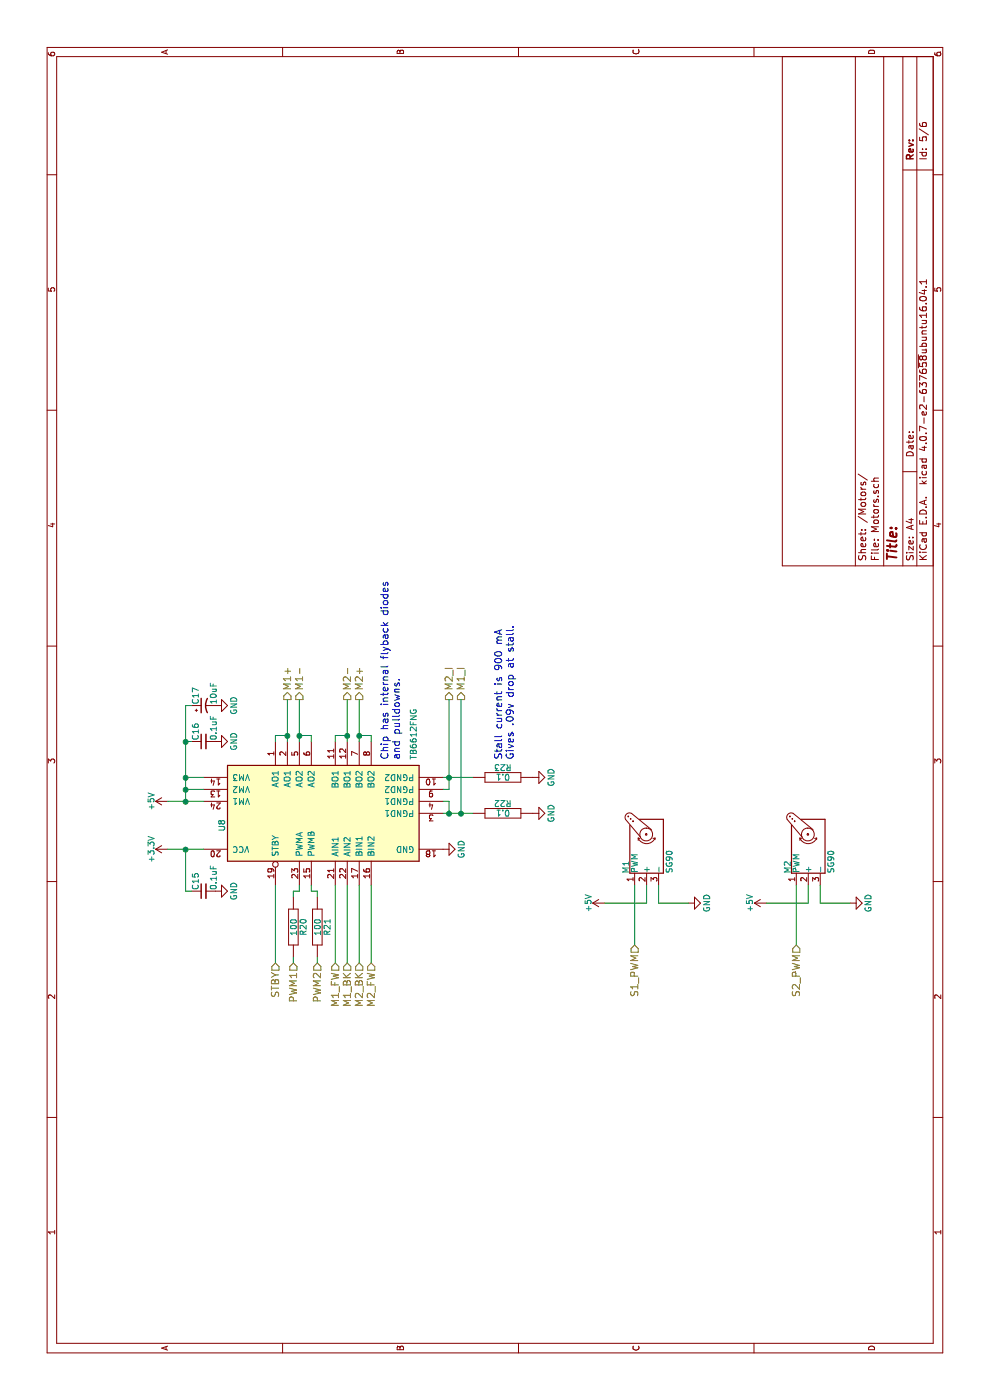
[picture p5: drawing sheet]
EESchema Schematic File Version 2
LIBS:pspice
LIBS:power
LIBS:Video
LIBS:Valve
LIBS:Triac_Thyristor
LIBS:Transistor_IGBT
LIBS:Transistor_FET
LIBS:Transistor_BJT
LIBS:Transistor_Array
LIBS:Transformer
LIBS:Timer_RTC
LIBS:Timer
LIBS:Switch
LIBS:Sensor_Voltage
LIBS:Sensor_Touch
LIBS:Sensor_Temperature
LIBS:Sensor_Proximity
LIBS:Sensor_Pressure
LIBS:Sensor_Optical
LIBS:Sensor_MultiFunction
LIBS:Sensor_Motion
LIBS:Sensor_Magnetic
LIBS:Sensor_Humidity
LIBS:Sensor_Gas
LIBS:Sensor_Current
LIBS:Sensor_Audio
LIBS:Sensor
LIBS:Relay_SolidState
LIBS:Relay
LIBS:Regulator_Switching
LIBS:Regulator_SwitchedCapacitor
LIBS:Regulator_Linear
LIBS:Regulator_Current
LIBS:Regulator_Controller
LIBS:Reference_Voltage
LIBS:Reference_Current
LIBS:RF_ZigBee
LIBS:RF_WiFi
LIBS:RF_RFID
LIBS:RF_Module
LIBS:RF_Mixer
LIBS:RF_GPS
LIBS:RF_Bluetooth
LIBS:RF_AM_FM
LIBS:RF
LIBS:Power_Supervisor
LIBS:Power_Protection
LIBS:Power_Management
LIBS:Potentiometer_Digital
LIBS:Oscillator
LIBS:Motor
LIBS:Memory_UniqueID
LIBS:Memory_ROM
LIBS:Memory_RAM
LIBS:Memory_NVRAM
LIBS:Memory_Flash
LIBS:Memory_EEPROM
LIBS:Memory_Controller
LIBS:Mechanical
LIBS:MCU_Texas_MSP430
LIBS:MCU_Texas
LIBS:MCU_SiliconLabs
LIBS:MCU_SiFive
LIBS:MCU_ST_STM8
LIBS:MCU_ST_STM32
LIBS:MCU_Parallax
LIBS:MCU_NXP_S08
LIBS:MCU_NXP_LPC
LIBS:MCU_NXP_Kinetis
LIBS:MCU_NXP_HC11
LIBS:MCU_Module
LIBS:MCU_Microchip_SAML
LIBS:MCU_Microchip_SAME
LIBS:MCU_Microchip_PIC32
LIBS:MCU_Microchip_PIC24
LIBS:MCU_Microchip_PIC18
LIBS:MCU_Microchip_PIC16
LIBS:MCU_Microchip_PIC12
LIBS:MCU_Microchip_PIC10
LIBS:MCU_Intel
LIBS:MCU_Infineon
LIBS:MCU_Cypress
LIBS:MCU_Atmel_AVR
LIBS:MCU_Atmel_ATTINY
LIBS:MCU_Atmel_ATMEGA
LIBS:MCU_Atmel_8051
LIBS:MCU_AnalogDevices
LIBS:Logic_TTL_IEEE
LIBS:Logic_Programmable
LIBS:Logic_LevelTranslator
LIBS:Logic_CMOS_IEEE
LIBS:Logic_CMOS_4000
LIBS:Logic_74xx
LIBS:Logic_74xgxx
LIBS:LED
LIBS:Jumper
LIBS:Isolator_Analog
LIBS:Isolator
LIBS:Interface_USB
LIBS:Interface_UART
LIBS:Interface_Telecom
LIBS:Interface_Optical
LIBS:Interface_LineDriver
LIBS:Interface_HID
LIBS:Interface_Expansion
LIBS:Interface_Ethernet
LIBS:Interface_CurrentLoop
LIBS:Interface_CAN_LIN
LIBS:Interface
LIBS:Graphic
LIBS:FPGA_Xilinx_Virtex7
LIBS:FPGA_Xilinx_Virtex6
LIBS:FPGA_Xilinx_Virtex5
LIBS:FPGA_Xilinx_Spartan6
LIBS:FPGA_Xilinx_Kintex7
LIBS:FPGA_Xilinx_Artix7
LIBS:FPGA_Xilinx
LIBS:FPGA_Actel
LIBS:Driver_Relay
LIBS:Driver_Motor
LIBS:Driver_LED
LIBS:Driver_FET
LIBS:Driver_Display
LIBS:Display_Graphic
LIBS:Display_Character
LIBS:Diode_Laser
LIBS:Diode_Bridge
LIBS:Diode
LIBS:Device
LIBS:DSP_Texas
LIBS:DSP_Microchip_DSPIC33
LIBS:DSP_Freescale
LIBS:Converter_DCDC
LIBS:Connector_Specialized
LIBS:Connector_Generic_Shielded
LIBS:Connector_Generic
LIBS:Comparator
LIBS:CPU
LIBS:CPLD_Xilinx
LIBS:CPLD_Altera
LIBS:Battery_Management
LIBS:Audio
LIBS:Analog_Switch
LIBS:Analog_DAC
LIBS:Analog_ADC
LIBS:Analog
LIBS:Amplifier_Video
LIBS:Amplifier_Operational
LIBS:Amplifier_Instrumentation
LIBS:Amplifier_Difference
LIBS:Amplifier_Current
LIBS:Amplifier_Buffer
LIBS:Amplifier_Audio
LIBS:Control_Board
LIBS:Control_Board-cache
EELAYER 25 0
EELAYER END
$Descr A4 11693 8268
encoding utf-8
Sheet 5 6
Title ""
Date ""
Rev ""
Comp ""
Comment1 ""
Comment2 ""
Comment3 ""
Comment4 ""
$EndDescr
$Comp
L TB6612FNG U8
U 1 1
P 4900 2700
F 0 "U8" H 4750 3550 50  0000 L CNN
F 1 "TB6612FNG" H 5350 1950 50  0000 L CNN
F 2 "Housings_SSOP:SSOP-24_5.3x8.2mm_Pitch0.65mm" H 5350 3300 50  0001 C CNN
F 3 "" H 5350 3300 50  0001 C CNN
	1    4900 2700
	1    0    0    -1  
$EndComp
$Comp
L +3.3V #PWR060
U 1 1
P 4600 1400
F 0 "#PWR060" H 4600 1250 50  0001 C CNN
F 1 "+3.3V" H 4600 1540 50  0000 C CNN
F 2 "" H 4600 1400 50  0001 C CNN
F 3 "" H 4600 1400 50  0001 C CNN
	1    4600 1400
	1    0    0    -1  
$EndComp
$Comp
L +5V #PWR061
U 1 1
P 5000 1400
F 0 "#PWR061" H 5000 1250 50  0001 C CNN
F 1 "+5V" H 5000 1540 50  0000 C CNN
F 2 "" H 5000 1400 50  0001 C CNN
F 3 "" H 5000 1400 50  0001 C CNN
	1    5000 1400
	1    0    0    -1  
$EndComp
$Comp
L R R22
U 1 1
P 4900 4200
F 0 "R22" V 4980 4200 50  0000 C CNN
F 1 "0.1" V 4900 4200 50  0000 C CNN
F 2 "Resistors_SMD:R_0603_HandSoldering" H 4900 4200 50  0001 C CNN
F 3 "" H 4900 4200 50  0001 C CNN
	1    4900 4200
	1    0    0    -1  
$EndComp
$Comp
L R R23
U 1 1
P 5200 4200
F 0 "R23" V 5280 4200 50  0000 C CNN
F 1 "0.1" V 5200 4200 50  0000 C CNN
F 2 "Resistors_SMD:R_0603_HandSoldering" H 5200 4200 50  0001 C CNN
F 3 "" H 5200 4200 50  0001 C CNN
	1    5200 4200
	1    0    0    -1  
$EndComp
$Comp
L GND #PWR062
U 1 1
P 4900 4450
F 0 "#PWR062" H 4900 4200 50  0001 C CNN
F 1 "GND" H 4900 4300 50  0000 C CNN
F 2 "" H 4900 4450 50  0001 C CNN
F 3 "" H 4900 4450 50  0001 C CNN
	1    4900 4450
	1    0    0    -1  
$EndComp
$Comp
L GND #PWR063
U 1 1
P 5200 4450
F 0 "#PWR063" H 5200 4200 50  0001 C CNN
F 1 "GND" H 5200 4300 50  0000 C CNN
F 2 "" H 5200 4450 50  0001 C CNN
F 3 "" H 5200 4450 50  0001 C CNN
	1    5200 4450
	1    0    0    -1  
$EndComp
$Comp
L GND #PWR064
U 1 1
P 4600 3700
F 0 "#PWR064" H 4600 3450 50  0001 C CNN
F 1 "GND" H 4600 3550 50  0000 C CNN
F 2 "" H 4600 3700 50  0001 C CNN
F 3 "" H 4600 3700 50  0001 C CNN
	1    4600 3700
	1    0    0    -1  
$EndComp
$Comp
L C_Small C16
U 1 1
P 5500 1700
F 0 "C16" H 5510 1770 50  0000 L CNN
F 1 "0.1uF" H 5510 1620 50  0000 L CNN
F 2 "Capacitors_SMD:C_0603_HandSoldering" H 5500 1700 50  0001 C CNN
F 3 "" H 5500 1700 50  0001 C CNN
	1    5500 1700
	1    0    0    -1  
$EndComp
$Comp
L CP1_Small C17
U 1 1
P 5800 1700
F 0 "C17" H 5810 1770 50  0000 L CNN
F 1 "10uF" H 5810 1620 50  0000 L CNN
F 2 "Capacitors_SMD:CP_Elec_4x4.5" H 5800 1700 50  0001 C CNN
F 3 "" H 5800 1700 50  0001 C CNN
	1    5800 1700
	1    0    0    -1  
$EndComp
$Comp
L C_Small C15
U 1 1
P 4250 1700
F 0 "C15" H 4260 1770 50  0000 L CNN
F 1 "0.1uF" H 4260 1620 50  0000 L CNN
F 2 "Capacitors_SMD:C_0603_HandSoldering" H 4250 1700 50  0001 C CNN
F 3 "" H 4250 1700 50  0001 C CNN
	1    4250 1700
	1    0    0    -1  
$EndComp
$Comp
L GND #PWR065
U 1 1
P 5500 1800
F 0 "#PWR065" H 5500 1550 50  0001 C CNN
F 1 "GND" H 5500 1650 50  0000 C CNN
F 2 "" H 5500 1800 50  0001 C CNN
F 3 "" H 5500 1800 50  0001 C CNN
	1    5500 1800
	1    0    0    -1  
$EndComp
$Comp
L GND #PWR066
U 1 1
P 5800 1800
F 0 "#PWR066" H 5800 1550 50  0001 C CNN
F 1 "GND" H 5800 1650 50  0000 C CNN
F 2 "" H 5800 1800 50  0001 C CNN
F 3 "" H 5800 1800 50  0001 C CNN
	1    5800 1800
	1    0    0    -1  
$EndComp
$Comp
L GND #PWR067
U 1 1
P 4250 1800
F 0 "#PWR067" H 4250 1550 50  0001 C CNN
F 1 "GND" H 4250 1650 50  0000 C CNN
F 2 "" H 4250 1800 50  0001 C CNN
F 3 "" H 4250 1800 50  0001 C CNN
	1    4250 1800
	1    0    0    -1  
$EndComp
Text Notes 5350 3350 0    60   ~ 0
Chip has internal flyback diodes\nand pulldowns.
$Comp
L Motor_Servo M1
U 1 1
P 4600 5400
F 0 "M1" H 4400 5575 50  0000 L CNN
F 1 "SG90" H 4400 5240 50  0000 L TNN
F 2 "Pin_Headers:Pin_Header_Straight_1x03_Pitch2.54mm" H 4600 5210 50  0001 C CNN
F 3 "" H 4600 5210 50  0001 C CNN
	1    4600 5400
	1    0    0    -1  
$EndComp
$Comp
L GND #PWR068
U 1 1
P 4150 5750
F 0 "#PWR068" H 4150 5500 50  0001 C CNN
F 1 "GND" H 4150 5600 50  0000 C CNN
F 2 "" H 4150 5750 50  0001 C CNN
F 3 "" H 4150 5750 50  0001 C CNN
	1    4150 5750
	1    0    0    -1  
$EndComp
$Comp
L +5V #PWR069
U 1 1
P 4150 5050
F 0 "#PWR069" H 4150 4900 50  0001 C CNN
F 1 "+5V" H 4150 5190 50  0000 C CNN
F 2 "" H 4150 5050 50  0001 C CNN
F 3 "" H 4150 5050 50  0001 C CNN
	1    4150 5050
	1    0    0    -1  
$EndComp
Text HLabel 5850 3850 2    60   Output ~ 0
M1_I
Text HLabel 5850 3750 2    60   Output ~ 0
M2_I
Text HLabel 3800 5300 0    60   Input ~ 0
S1_PWM
$Comp
L Motor_Servo M2
U 1 1
P 4600 6750
F 0 "M2" H 4400 6925 50  0000 L CNN
F 1 "SG90" H 4400 6590 50  0000 L TNN
F 2 "Pin_Headers:Pin_Header_Straight_1x03_Pitch2.54mm" H 4600 6560 50  0001 C CNN
F 3 "" H 4600 6560 50  0001 C CNN
	1    4600 6750
	1    0    0    -1  
$EndComp
$Comp
L GND #PWR070
U 1 1
P 4150 7100
F 0 "#PWR070" H 4150 6850 50  0001 C CNN
F 1 "GND" H 4150 6950 50  0000 C CNN
F 2 "" H 4150 7100 50  0001 C CNN
F 3 "" H 4150 7100 50  0001 C CNN
	1    4150 7100
	1    0    0    -1  
$EndComp
$Comp
L +5V #PWR071
U 1 1
P 4150 6400
F 0 "#PWR071" H 4150 6250 50  0001 C CNN
F 1 "+5V" H 4150 6540 50  0000 C CNN
F 2 "" H 4150 6400 50  0001 C CNN
F 3 "" H 4150 6400 50  0001 C CNN
	1    4150 6400
	1    0    0    -1  
$EndComp
Text HLabel 3800 6650 0    60   Input ~ 0
S2_PWM
Text HLabel 3650 2300 0    60   Input ~ 0
STBY
Text HLabel 3650 2450 0    60   Input ~ 0
PWM1
Text HLabel 3650 2650 0    60   Input ~ 0
PWM2
Text HLabel 3650 2800 0    60   Input ~ 0
M1_FW
Text HLabel 3650 2900 0    60   Input ~ 0
M1_BK
Text HLabel 3650 3100 0    60   Input ~ 0
M2_FW
Text HLabel 3650 3000 0    60   Input ~ 0
M2_BK
Text HLabel 5850 2400 2    60   Output ~ 0
M1+
Text HLabel 5850 2500 2    60   Output ~ 0
M1-
Text HLabel 5850 3000 2    60   Output ~ 0
M2+
Text HLabel 5850 2900 2    60   Output ~ 0
M2-
Text Notes 5350 4300 0    60   ~ 0
Stall current is 900 mA\nGives .09v drop at stall.
Wire Wire Line
	5500 2400 5850 2400
Wire Wire Line
	5550 2400 5550 2300
Wire Wire Line
	5550 2300 5500 2300
Wire Wire Line
	5500 2500 5850 2500
Wire Wire Line
	5550 2500 5550 2600
Wire Wire Line
	5550 2600 5500 2600
Wire Wire Line
	5500 2800 5550 2800
Wire Wire Line
	5550 2800 5550 2900
Wire Wire Line
	5500 2900 5850 2900
Wire Wire Line
	5500 3000 5850 3000
Wire Wire Line
	5550 3000 5550 3100
Wire Wire Line
	5550 3100 5500 3100
Wire Wire Line
	4900 3700 4900 3950
Wire Wire Line
	4900 3750 5000 3750
Wire Wire Line
	5000 3750 5000 3700
Wire Wire Line
	5100 3700 5100 3750
Wire Wire Line
	5100 3750 5850 3750
Wire Wire Line
	5200 3700 5200 3950
Connection ~ 5550 2400
Connection ~ 5550 2500
Connection ~ 5550 2900
Connection ~ 5550 3000
Wire Wire Line
	5800 1550 5800 1600
Wire Wire Line
	4250 1550 4250 1600
Connection ~ 5200 3750
Wire Wire Line
	4900 3850 5850 3850
Connection ~ 4900 3750
Connection ~ 4900 3850
Wire Wire Line
	4600 1400 4600 1700
Wire Wire Line
	5000 1400 5000 1700
Wire Wire Line
	4250 1550 4600 1550
Connection ~ 4600 1550
Wire Wire Line
	5500 1600 5500 1550
Wire Wire Line
	5000 1550 5800 1550
Connection ~ 5000 1550
Connection ~ 5500 1550
Wire Wire Line
	5100 1700 5100 1550
Connection ~ 5100 1550
Wire Wire Line
	5200 1700 5200 1550
Connection ~ 5200 1550
Wire Wire Line
	4150 5500 4150 5750
Wire Wire Line
	4150 5500 4300 5500
Wire Wire Line
	4150 5050 4150 5400
Wire Wire Line
	4150 5400 4300 5400
Wire Wire Line
	3650 2300 4300 2300
Wire Wire Line
	3650 2800 4300 2800
Wire Wire Line
	3650 2900 4300 2900
Wire Wire Line
	3650 3000 4300 3000
Wire Wire Line
	3650 3100 4300 3100
Wire Wire Line
	4150 6850 4150 7100
Wire Wire Line
	4150 6850 4300 6850
Wire Wire Line
	4150 6400 4150 6750
Wire Wire Line
	4150 6750 4300 6750
Wire Wire Line
	4300 5300 3800 5300
Wire Wire Line
	3800 6650 4300 6650
$Comp
L R R20
U 1 1
P 3950 2450
F 0 "R20" V 4030 2450 50  0000 C CNN
F 1 "100" V 3950 2450 50  0000 C CNN
F 2 "Resistors_SMD:R_0603_HandSoldering" H 3950 2450 50  0001 C CNN
F 3 "" H 3950 2450 50  0001 C CNN
	1    3950 2450
	0    1    1    0   
$EndComp
$Comp
L R R21
U 1 1
P 3950 2650
F 0 "R21" V 4030 2650 50  0000 C CNN
F 1 "100" V 3950 2650 50  0000 C CNN
F 2 "Resistors_SMD:R_0603_HandSoldering" H 3950 2650 50  0001 C CNN
F 3 "" H 3950 2650 50  0001 C CNN
	1    3950 2650
	0    1    1    0   
$EndComp
Wire Wire Line
	4300 2500 4250 2500
Wire Wire Line
	4250 2500 4250 2450
Wire Wire Line
	4250 2450 4200 2450
Wire Wire Line
	4200 2650 4250 2650
Wire Wire Line
	4250 2650 4250 2600
Wire Wire Line
	4250 2600 4300 2600
Wire Wire Line
	3700 2450 3650 2450
Wire Wire Line
	3700 2650 3650 2650
$EndSCHEMATC
